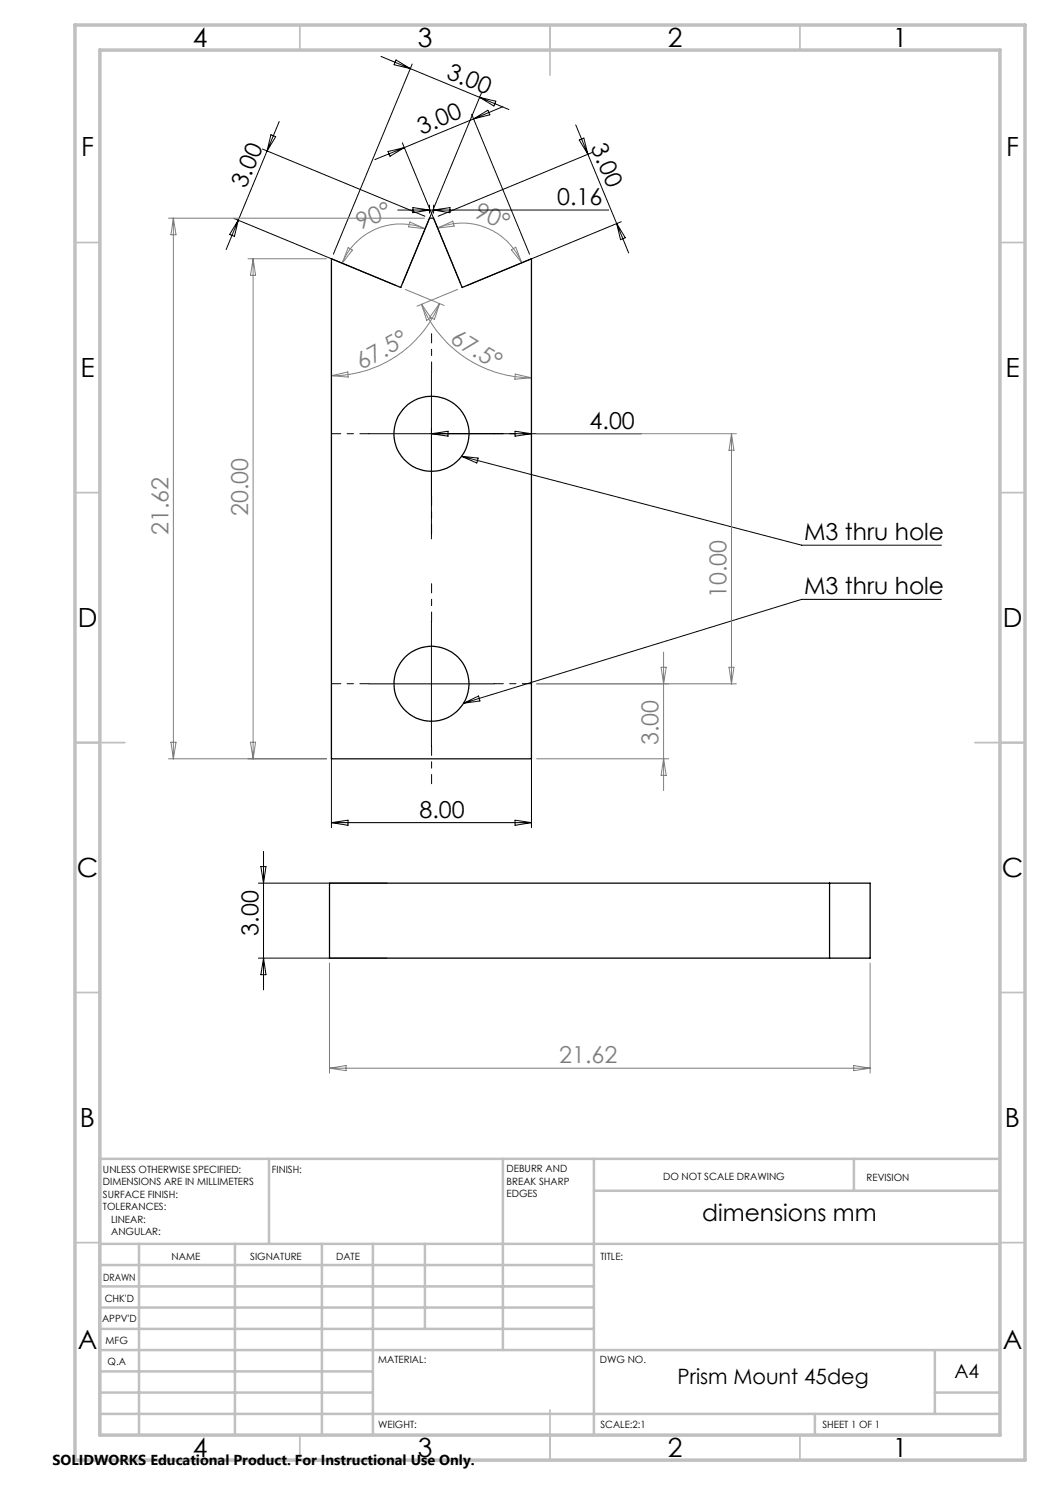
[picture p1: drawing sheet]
<svg xmlns="http://www.w3.org/2000/svg" width="210mm" height="297mm" viewBox="0 0 210 297" stroke-linecap="round" stroke-linejoin="round" font-family="sans-serif">
<g fill="none" stroke="#808080" stroke-width=".2">
<path d="M33.7 43.6h51.2M34.7 43.6v108.2M34.7 43.6l.5 3.4h-1zM49.6 51.7h15.7M50.6 51.7v100.1M50.6 51.7l.5 3.4h-1zM69.6 49.5l.9 .5-2.1 2.6zM81.1 57.9l7.7 3.2M82 44.4l3 1.4-3.3-.4zM85 45.8a12.6 12.6 0 0 0-16.6 6.8M87.5 45.6a12.9 12.9 0 0 1 16.9 7M87.5 45.6l3.1-1.4 .2 1z"/>
<path d="M91.5 57.9l-8.1 3.3M102.3 49.9l.9-.4 1.2 3.1zM66.3 75.1l3.3-.7v1zM84.3 60.9l1.9 2.7-.9 .5zM84.3 60.9a23.8 23.8 0 0 0 22 14.7M87.9 60.7a23.3 23.3 0 0 1-21.6 14.4M87.9 60.7l-1 3.2-.9-.5zM103 74.8l3.3 .8-3.3 .2zM107.3 86.7h40M146.3 86.7v50.1M146.3 86.7l.5 3.4h-1zM107.3 136.8h40"/>
<path d="M132.2 133.5h1l-.5 3.3zM132.7 130.4v27.7M145.8 133.5h1l-.5 3.3zM33.7 151.8h31.6M34.2 148.4h1l-.5 3.4zM50.1 148.4h1l-.5 3.4zM107.3 151.8h26.4M132.7 151.8l.5 3.3h-1zM65.9 192.6v22M174 192.6v22M65.9 213.6h108.1M65.9 213.6l3.3-.5v1z"/>
<path d="M170.7 213.1l3.3 .5-3.3 .5z"/>
</g>
<path d="M86.3 74.2v-7.5M73.8 86.7h-7.5M86.3 99.2v7.6M98.8 86.7h7.5M73.8 136.7h-7.5M86.3 124.2v-7.5M98.8 136.7h7.5M86.3 149.2v7.5" fill="none" stroke="#000" stroke-width=".2" stroke-dasharray="15.2 1.3 1.3 1.3" stroke-dashoffset="13.4"/>
<g fill="none" stroke="#000" stroke-width=".2">
<path d="M76.2 11.3l5.9 2.4M79.2 12l2.9 1.7-3.3-.8zM82.1 13.7l19.7 8.2M82.4 12.8l-15.7 38M95.9 19.5l3.3 .7-.4 1zM96.3 18.6l-15.8 38M52.5 29.8l32.5 13.4M54.2 26.9l.9 .4-1.7 2.9zM55.8 24.3l-10.6 25.6M77.6 30.3l3.3-.8-2.9 1.8zM80.5 28.6l11.6 28M80.9 29.5l-5.9 2.4"/>
<path d="M94.3 22.9l11.6 27.9M94.7 23.8l2.9-1.8 .4 1zM100.6 21.3l-19.7 8.2M115.1 25l2.5 5.9M115.9 28l.9-.4 .8 3.3zM117.6 30.9l5.7 13.8M118.5 30.5l-30.9 12.7M46.7 43.7l32.5 13.4M47.7 44l-.8 3.3-1-.4zM66.3 52.8v112.8M79.6 42h42.1M82.6 41.5l3.3 .5-3.3 .5z"/>
<path d="M85.9 41v1.6M86.7 41v1.6M86.7 42l3.3-.5v1zM106.3 52.8v112.8M123.3 44.7l2.4 5.9M123.3 44.7l1.8 2.9-1 .3zM124.2 44.3l-30.8 12.8M86.3 74.3v33.5M86.3 86.7l3.3-.4v.9zM92.3 91.3l68 17.7h28M92.3 91.3l3.3 .3-.2 1zM103 86.3l3.3 .4-3.3 .5z"/>
<path d="M128.3 86.7h-54.5M188.3 119.9h-28l-67.6 20.7M73.8 136.8h25M86.3 124.2v25.1M92.7 140.6l3-1.4 .3 1zM51.7 176.6h25.7M52.2 173.3h1l-.5 3.3zM52.7 170.3v27.7M66.3 164.5h40M66.3 164.5l3.3-.5v1.1zM103 164l3.3 .5-3.3 .6zM51.7 191.6h25.7"/>
<path d="M52.7 191.6l.5 3.3h-1z"/>
</g>
<g fill="none" stroke="#c0c0c0" stroke-width=".35">
<path d="M60 5v5M110 5v10M160 5v5M15 48.5h5M200 48.5h5M15 98.5h5M200 98.5h5M15 148.5h10M195 148.5h10M15 198.5h5M200 198.5h5M15 248.5h5"/>
<path d="M200 248.5h5M60 287v5M110 282v10M160 287v5"/>
</g>
<g fill="none" stroke="#c0c0c0" stroke-width=".5">
<path d="M53.8 231.8v17M100.6 231.8v38.2M118.8 231.8v55.2M118.8 238.2h81.2M170.8 231.8v6.4M200 231.8h-180v55.2M20 248.8h180M20 257.3h98.8M20 253h98.8M27.8 248.8v38.2M47 248.8v38.2M64.4 248.8v38.2"/>
<path d="M74.6 248.8v38.2M85 248.8v17M20 265.8h98.8M20 261.5h98.8M20 278.5h54.6M20 274.3h54.6M20 270h180M187 278.5h13M187 270v12.8M20 282.8h180M163 282.8v4.2"/>
</g>
<path d="M15 5h190v287h-190zM20 10h180v277h-180z" fill="none" stroke="#c0c0c0" stroke-width=".7"/>
<g fill="none" stroke="#000" stroke-width=".25">
<path d="M66.3 51.7l13.9 5.8 5.7-13.9h.8l5.7 13.9 13.9-5.8v100.1h-40zM65.9 176.6h108.1v15h-108.1zM165.9 176.6v15"/>
<circle cx="86.3" cy="86.8" r="7.5"/>
<circle cx="86.3" cy="136.8" r="7.5"/>
</g>
<g font-size="5.3">
<text x="38.5" y="9.5">4</text>
<text x="83.5" y="9.5">3</text>
<text x="133.6" y="9.5">2</text>
<text x="178.6" y="9.5">1</text>
<text x="16.2" y="31.2">F</text>
<text x="201.2" y="31.2">F</text>
<text x="16.1" y="75.5">E</text>
<text x="201.1" y="75.5">E</text>
<text x="15.5" y="125.5">D</text>
<text x="200.5" y="125.5">D</text>
<text x="15.4" y="175.5">C</text>
<text x="200.4" y="175.5">C</text>
<text x="16" y="225.5">B</text>
<text x="201" y="225.5">B</text>
<text x="15.5" y="269.7">A</text>
<text x="200.5" y="269.7">A</text>
<text x="38.5" y="291.5">4</text>
<text x="83.5" y="291.5">3</text>
<text x="133.6" y="291.5">2</text>
<text x="178.6" y="291.5">1</text>
</g>
<g font-size="4.7">
<text x="89.1" y="15.5" transform="rotate(23 89.1 15.5)">3.00</text>
<text x="84.3" y="27" transform="rotate(-23 84.3 27)">3.00</text>
<text x="118.1" y="29.5" transform="rotate(67 118.1 29.5)">3.00</text>
<text x="49.2" y="37.7" transform="rotate(-67 49.2 37.7)">3.00</text>
<text x="111.4" y="41">0.16</text>
<text x="117.9" y="85.7">4.00</text>
<text x="160.8" y="108">M3 thru hole</text>
<text x="160.8" y="118.8">M3 thru hole</text>
<text x="83.9" y="163.5">8.00</text>
<text x="51.7" y="187.1" transform="rotate(-90 51.7 187.1)">3.00</text>
<text x="140.5" y="244.1">dimensions mm</text>
</g>
<g font-size="4.7" fill="#808080">
<text x="72" y="45.9" transform="rotate(-21 72 45.9)">90°</text>
<text x="94.6" y="43.3" transform="rotate(23 94.6 43.3)">90°</text>
<text x="89.8" y="68.4" transform="rotate(31 89.8 68.4)">67.5°</text>
<text x="72.3" y="74" transform="rotate(-29 72.3 74)">67.5°</text>
<text x="33.7" y="107" transform="rotate(-90 33.7 107)">21.62</text>
<text x="49.6" y="103.2" transform="rotate(-90 49.6 103.2)">20.00</text>
<text x="145.3" y="119.6" transform="rotate(-90 145.3 119.6)">10.00</text>
<text x="131.7" y="149.1" transform="rotate(-90 131.7 149.1)">3.00</text>
<text x="111.8" y="212.6">21.62</text>
</g>
<text font-size="4.2" x="135.5" y="276.8">Prism Mount 45deg</text>
<text font-size="3.9" x="190.9" y="275.5">A4</text>
<text font-size="2.9" x="10.5" y="292.9">SOLIDWORKS Educational Product. For Instructional Use Only.</text>
<g font-size="2">
<text x="20.6" y="234.6">UNLESS OTHERWISE SPECIFIED:</text>
<text x="20.6" y="237.1">DIMENSIONS ARE IN MILLIMETERS</text>
<text x="20.6" y="239.6">SURFACE FINISH:</text>
<text x="54.4" y="234.6">FINISH:</text>
<text x="101.3" y="234.5">DEBURR AND</text>
<text x="101.3" y="237">BREAK SHARP</text>
<text x="101.3" y="239.5">EDGES</text>
<text x="132.6" y="236">DO NOT SCALE DRAWING</text>
<text x="173.3" y="236.2">REVISION</text>
<text x="20.6" y="242.1">TOLERANCES:</text>
<text x="22.2" y="244.6">LINEAR:</text>
<text x="22.2" y="247.1">ANGULAR:</text>
<text x="34.3" y="252">NAME</text>
<text x="50" y="251.9">SIGNATURE</text>
<text x="67.2" y="251.9">DATE</text>
<text x="120.1" y="251.9">TITLE:</text>
<text x="20.6" y="256.1">DRAWN</text>
<text x="20.9" y="260.3">CHK'D</text>
<text x="20.4" y="264.4">APPV'D</text>
<text x="21.1" y="268.8">MFG</text>
<text x="21.5" y="273">Q.A</text>
<text x="75.6" y="272.5">MATERIAL:</text>
<text x="120" y="272.5">DWG NO.</text>
<text x="75.6" y="285.5">WEIGHT:</text>
<text x="120.1" y="285.6">SCALE:2:1</text>
<text x="164.5" y="285.6">SHEET 1 OF 1</text>
</g>
</svg>
